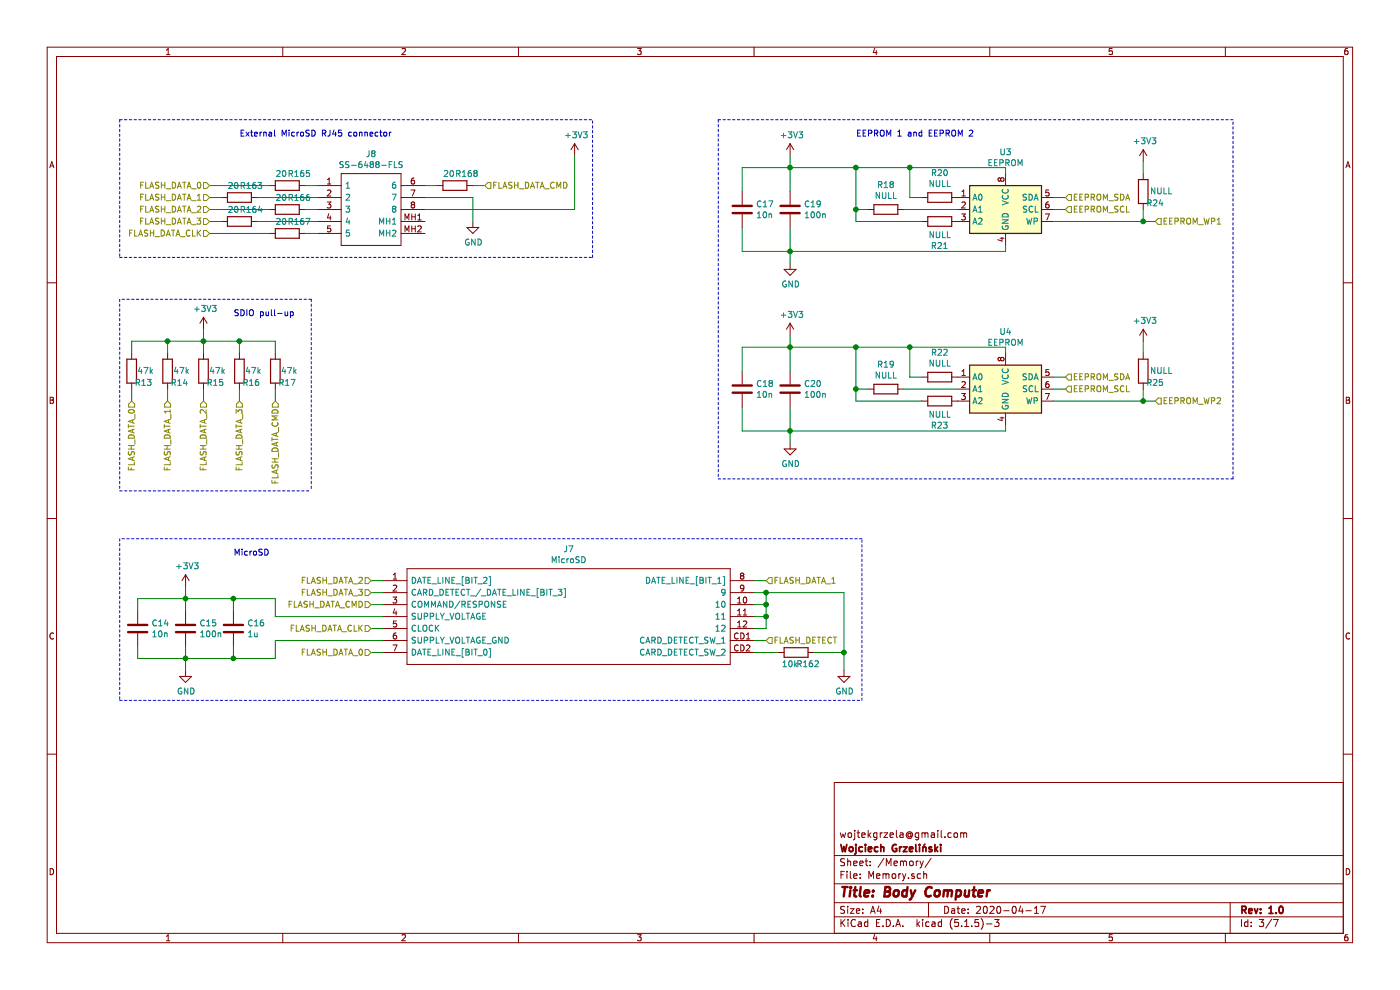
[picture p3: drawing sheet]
EESchema Schematic File Version 4
EELAYER 30 0
EELAYER END
$Descr A4 11693 8268
encoding utf-8
Sheet 3 7
Title "Body Computer"
Date "2020-04-17"
Rev "1.0"
Comp "Wojciech Grzeliński"
Comment1 "wojtekgrzela@gmail.com"
Comment2 ""
Comment3 ""
Comment4 ""
$EndDescr
$Comp
L SamacSys_Parts:1140084168 J7
U 1 1
P 3200 4850
F 0 "J7" H 4750 5115 50  0000 C CNN
F 1 "MicroSD" H 4750 5024 50  0000 C CNN
F 2 "1140084168" H 6150 4950 50  0001 L CNN
F 3 "https://componentsearchengine.com/Datasheets/1/1140084168.pdf" H 6150 4850 50  0001 L CNN
F 4 "Memory Card Connectors Micro SD 8 Pin PCB Gold" H 6150 4750 50  0001 L CNN "Description"
F 5 "1.68" H 6150 4650 50  0001 L CNN "Height"
F 6 "523-114-00841-68" H 6150 4550 50  0001 L CNN "Mouser Part Number"
F 7 "https://www.mouser.com/Search/Refine.aspx?Keyword=523-114-00841-68" H 6150 4450 50  0001 L CNN "Mouser Price/Stock"
F 8 "Amphenol" H 6150 4350 50  0001 L CNN "Manufacturer_Name"
F 9 "1140084168" H 6150 4250 50  0001 L CNN "Manufacturer_Part_Number"
	1    3200 4850
	1    0    0    -1  
$EndComp
Text HLabel 3100 5450 0    50   Input ~ 0
FLASH_DATA_0
Text HLabel 3100 5250 0    50   Input ~ 0
FLASH_DATA_CLK
Text HLabel 3100 4850 0    50   Input ~ 0
FLASH_DATA_2
Text HLabel 3100 4950 0    50   Input ~ 0
FLASH_DATA_3
Text HLabel 3100 5050 0    50   Input ~ 0
FLASH_DATA_CMD
Text HLabel 6400 4850 2    50   Input ~ 0
FLASH_DATA_1
$Comp
L Device:R R?
U 1 1
P 1400 3100
AR Path="/5E664F82/5E6D01E9" Ref="R?"  Part="1" 
AR Path="/5E6671BF/5E6D01E9" Ref="R14"  Part="1" 
F 0 "R14" H 1300 3200 50  0000 C CNN
F 1 "47k" H 1284 3100 50  0000 C CNN
F 2 "Resistor_SMD:R_0603_1608Metric" V 1330 3100 50  0001 C CNN
F 3 "~" H 1400 3100 50  0001 C CNN
	1    1400 3100
	-1   0    0    1   
$EndComp
$Comp
L Device:R R?
U 1 1
P 1100 3100
AR Path="/5E664F82/5E6D01EF" Ref="R?"  Part="1" 
AR Path="/5E6671BF/5E6D01EF" Ref="R13"  Part="1" 
F 0 "R13" H 1000 3200 50  0000 C CNN
F 1 "47k" H 984 3100 50  0000 C CNN
F 2 "Resistor_SMD:R_0603_1608Metric" V 1030 3100 50  0001 C CNN
F 3 "~" H 1100 3100 50  0001 C CNN
	1    1100 3100
	-1   0    0    1   
$EndComp
$Comp
L Device:R R?
U 1 1
P 7850 1650
AR Path="/5E664F82/5E6D01FA" Ref="R?"  Part="1" 
AR Path="/5E6671BF/5E6D01FA" Ref="R20"  Part="1" 
F 0 "R20" V 7643 1650 50  0000 C CNN
F 1 "NULL" V 7734 1650 50  0000 C CNN
F 2 "Resistor_SMD:R_0603_1608Metric" V 7780 1650 50  0001 C CNN
F 3 "~" H 7850 1650 50  0001 C CNN
	1    7850 1650
	0    1    1    0   
$EndComp
$Comp
L Device:C C?
U 1 1
P 6200 1750
AR Path="/5E664F82/5E6D0200" Ref="C?"  Part="1" 
AR Path="/5E6671BF/5E6D0200" Ref="C17"  Part="1" 
F 0 "C17" H 6315 1796 50  0000 L CNN
F 1 "10n" H 6315 1705 50  0000 L CNN
F 2 "Capacitor_SMD:C_0603_1608Metric" H 6238 1600 50  0001 C CNN
F 3 "~" H 6200 1750 50  0001 C CNN
	1    6200 1750
	1    0    0    -1  
$EndComp
$Comp
L Device:C C?
U 1 1
P 6600 1750
AR Path="/5E664F82/5E6D0206" Ref="C?"  Part="1" 
AR Path="/5E6671BF/5E6D0206" Ref="C19"  Part="1" 
F 0 "C19" H 6715 1796 50  0000 L CNN
F 1 "100n" H 6715 1705 50  0000 L CNN
F 2 "Capacitor_SMD:C_0603_1608Metric" H 6638 1600 50  0001 C CNN
F 3 "~" H 6600 1750 50  0001 C CNN
	1    6600 1750
	1    0    0    -1  
$EndComp
Wire Wire Line
	6600 1400 6200 1400
Wire Wire Line
	6600 2100 6200 2100
$Comp
L Device:R R?
U 1 1
P 2000 3100
AR Path="/5E664F82/5E6D186B" Ref="R?"  Part="1" 
AR Path="/5E6671BF/5E6D186B" Ref="R16"  Part="1" 
F 0 "R16" H 1900 3200 50  0000 C CNN
F 1 "47k" H 1884 3100 50  0000 C CNN
F 2 "Resistor_SMD:R_0603_1608Metric" V 1930 3100 50  0001 C CNN
F 3 "~" H 2000 3100 50  0001 C CNN
	1    2000 3100
	-1   0    0    1   
$EndComp
$Comp
L Device:R R?
U 1 1
P 1700 3100
AR Path="/5E664F82/5E6D1871" Ref="R?"  Part="1" 
AR Path="/5E6671BF/5E6D1871" Ref="R15"  Part="1" 
F 0 "R15" H 1600 3200 50  0000 C CNN
F 1 "47k" H 1584 3100 50  0000 C CNN
F 2 "Resistor_SMD:R_0603_1608Metric" V 1630 3100 50  0001 C CNN
F 3 "~" H 1700 3100 50  0001 C CNN
	1    1700 3100
	-1   0    0    1   
$EndComp
$Comp
L Device:R R?
U 1 1
P 2300 3100
AR Path="/5E664F82/5E6D1B47" Ref="R?"  Part="1" 
AR Path="/5E6671BF/5E6D1B47" Ref="R17"  Part="1" 
F 0 "R17" H 2200 3200 50  0000 C CNN
F 1 "47k" H 2184 3100 50  0000 C CNN
F 2 "Resistor_SMD:R_0603_1608Metric" V 2230 3100 50  0001 C CNN
F 3 "~" H 2300 3100 50  0001 C CNN
	1    2300 3100
	-1   0    0    1   
$EndComp
Text HLabel 1700 3350 3    50   Input ~ 0
FLASH_DATA_2
Text HLabel 2000 3350 3    50   Input ~ 0
FLASH_DATA_3
Text HLabel 1400 3350 3    50   Input ~ 0
FLASH_DATA_1
Text HLabel 1100 3350 3    50   Input ~ 0
FLASH_DATA_0
Text HLabel 2300 3350 3    50   Input ~ 0
FLASH_DATA_CMD
$Comp
L Memory_EEPROM:24LC128 U3
U 1 1
P 8400 1750
F 0 "U3" H 8400 2231 50  0000 C CNN
F 1 "EEPROM" H 8400 2140 50  0000 C CNN
F 2 "Package_SO:SO-8_3.9x4.9mm_P1.27mm" H 8400 1750 50  0001 C CNN
F 3 "http://ww1.microchip.com/downloads/en/DeviceDoc/21191s.pdf" H 8400 1750 50  0001 C CNN
	1    8400 1750
	1    0    0    -1  
$EndComp
$Comp
L Device:R R?
U 1 1
P 7400 1750
AR Path="/5E664F82/5E727B75" Ref="R?"  Part="1" 
AR Path="/5E6671BF/5E727B75" Ref="R18"  Part="1" 
F 0 "R18" V 7193 1750 50  0000 C CNN
F 1 "NULL" V 7284 1750 50  0000 C CNN
F 2 "Resistor_SMD:R_0603_1608Metric" V 7330 1750 50  0001 C CNN
F 3 "~" H 7400 1750 50  0001 C CNN
	1    7400 1750
	0    1    1    0   
$EndComp
$Comp
L Device:R R?
U 1 1
P 7850 1850
AR Path="/5E664F82/5E7280EB" Ref="R?"  Part="1" 
AR Path="/5E6671BF/5E7280EB" Ref="R21"  Part="1" 
F 0 "R21" V 7643 1850 50  0000 C CNN
F 1 "NULL" V 7734 1850 50  0000 C CNN
F 2 "Resistor_SMD:R_0603_1608Metric" V 7780 1850 50  0001 C CNN
F 3 "~" H 7850 1850 50  0001 C CNN
	1    7850 1850
	0    -1   -1   0   
$EndComp
$Comp
L Device:R R?
U 1 1
P 9550 1600
AR Path="/5E664F82/5E72A70A" Ref="R?"  Part="1" 
AR Path="/5E6671BF/5E72A70A" Ref="R24"  Part="1" 
F 0 "R24" H 9450 1700 50  0000 C CNN
F 1 "NULL" H 9400 1600 50  0000 C CNN
F 2 "Resistor_SMD:R_0603_1608Metric" V 9480 1600 50  0001 C CNN
F 3 "~" H 9550 1600 50  0001 C CNN
	1    9550 1600
	-1   0    0    1   
$EndComp
Text HLabel 9650 1850 2    50   Input ~ 0
EEPROM_WP1
Text HLabel 8900 1750 2    50   Input ~ 0
EEPROM_SCL
Text HLabel 8900 1650 2    50   Input ~ 0
EEPROM_SDA
Wire Wire Line
	8400 1450 8400 1400
Wire Wire Line
	8400 1400 7600 1400
Wire Wire Line
	6600 1400 6600 1600
Wire Wire Line
	8400 2050 8400 2100
Wire Wire Line
	8400 2100 6600 2100
Wire Wire Line
	6600 2100 6600 1900
$Comp
L Device:C C?
U 1 1
P 1150 5250
AR Path="/5E664F82/5E6CD616" Ref="C?"  Part="1" 
AR Path="/5E6671BF/5E6CD616" Ref="C14"  Part="1" 
F 0 "C14" H 1265 5296 50  0000 L CNN
F 1 "10n" H 1265 5205 50  0000 L CNN
F 2 "Capacitor_SMD:C_0603_1608Metric" H 1188 5100 50  0001 C CNN
F 3 "~" H 1150 5250 50  0001 C CNN
	1    1150 5250
	1    0    0    -1  
$EndComp
$Comp
L Device:C C?
U 1 1
P 1550 5250
AR Path="/5E664F82/5E6CD61C" Ref="C?"  Part="1" 
AR Path="/5E6671BF/5E6CD61C" Ref="C15"  Part="1" 
F 0 "C15" H 1665 5296 50  0000 L CNN
F 1 "100n" H 1665 5205 50  0000 L CNN
F 2 "Capacitor_SMD:C_0603_1608Metric" H 1588 5100 50  0001 C CNN
F 3 "~" H 1550 5250 50  0001 C CNN
	1    1550 5250
	1    0    0    -1  
$EndComp
Text HLabel 9650 3350 2    50   Input ~ 0
EEPROM_WP2
Text HLabel 8900 3250 2    50   Input ~ 0
EEPROM_SCL
Text HLabel 8900 3150 2    50   Input ~ 0
EEPROM_SDA
$Comp
L SamacSys_Parts:SS-6488-FLS J8
U 1 1
P 2650 1550
F 0 "J8" H 3100 1815 50  0000 C CNN
F 1 "SS-6488-FLS" H 3100 1724 50  0000 C CNN
F 2 "SS6488FLS" H 3400 1650 50  0001 L CNN
F 3 "https://componentsearchengine.com/Datasheets/1/SS-6488-FLS.pdf" H 3400 1550 50  0001 L CNN
F 4 "Conn Modular Jack F 8 POS 2.54mm Solder RA Thru-Hole 8 Terminal 1 Port" H 3400 1450 50  0001 L CNN "Description"
F 5 "12.82" H 3400 1350 50  0001 L CNN "Height"
F 6 "530-SS-6488-FLS" H 3400 1250 50  0001 L CNN "Mouser Part Number"
F 7 "https://www.mouser.com/Search/Refine.aspx?Keyword=530-SS-6488-FLS" H 3400 1150 50  0001 L CNN "Mouser Price/Stock"
F 8 "Bel-Stewart" H 3400 1050 50  0001 L CNN "Manufacturer_Name"
F 9 "SS-6488-FLS" H 3400 950 50  0001 L CNN "Manufacturer_Part_Number"
	1    2650 1550
	1    0    0    -1  
$EndComp
Text HLabel 1750 1750 0    50   Input ~ 0
FLASH_DATA_2
Text HLabel 1750 1850 0    50   Input ~ 0
FLASH_DATA_3
Text HLabel 4050 1550 2    50   Input ~ 0
FLASH_DATA_CMD
Text HLabel 1750 1650 0    50   Input ~ 0
FLASH_DATA_1
Text HLabel 1750 1550 0    50   Input ~ 0
FLASH_DATA_0
Text HLabel 1750 1950 0    50   Input ~ 0
FLASH_DATA_CLK
$Comp
L Device:C C?
U 1 1
P 1950 5250
AR Path="/5E664F82/5E6E95B2" Ref="C?"  Part="1" 
AR Path="/5E667041/5E6E95B2" Ref="C?"  Part="1" 
AR Path="/5E6671BF/5E6E95B2" Ref="C16"  Part="1" 
F 0 "C16" H 2065 5296 50  0000 L CNN
F 1 "1u" H 2065 5205 50  0000 L CNN
F 2 "Capacitor_SMD:C_0603_1608Metric" H 1988 5100 50  0001 C CNN
F 3 "~" H 1950 5250 50  0001 C CNN
	1    1950 5250
	1    0    0    -1  
$EndComp
$Comp
L power:+3V3 #PWR?
U 1 1
P 9550 1350
AR Path="/5F25F1A8/5EC57D7A" Ref="#PWR?"  Part="1" 
AR Path="/5E6DC799/5EC57D7A" Ref="#PWR?"  Part="1" 
AR Path="/5E667041/5EC57D7A" Ref="#PWR?"  Part="1" 
AR Path="/5E6671BF/5EC57D7A" Ref="#PWR040"  Part="1" 
F 0 "#PWR040" H 9550 1200 50  0001 C CNN
F 1 "+3V3" H 9565 1523 50  0000 C CNN
F 2 "" H 9550 1350 50  0001 C CNN
F 3 "" H 9550 1350 50  0001 C CNN
	1    9550 1350
	1    0    0    -1  
$EndComp
Wire Wire Line
	9550 1450 9550 1350
Wire Wire Line
	1100 2850 1400 2850
Wire Wire Line
	2300 2950 2300 2850
Wire Wire Line
	2000 2950 2000 2850
Connection ~ 2000 2850
Wire Wire Line
	2000 2850 2300 2850
Wire Wire Line
	1700 2950 1700 2850
Connection ~ 1700 2850
Wire Wire Line
	1700 2850 2000 2850
Wire Wire Line
	1400 2950 1400 2850
Connection ~ 1400 2850
Wire Wire Line
	1400 2850 1700 2850
Wire Wire Line
	1100 2850 1100 2950
$Comp
L power:+3V3 #PWR?
U 1 1
P 1700 2750
AR Path="/5F25F1A8/5EC5D087" Ref="#PWR?"  Part="1" 
AR Path="/5E6DC799/5EC5D087" Ref="#PWR?"  Part="1" 
AR Path="/5E667041/5EC5D087" Ref="#PWR?"  Part="1" 
AR Path="/5E6671BF/5EC5D087" Ref="#PWR032"  Part="1" 
F 0 "#PWR032" H 1700 2600 50  0001 C CNN
F 1 "+3V3" H 1715 2923 50  0000 C CNN
F 2 "" H 1700 2750 50  0001 C CNN
F 3 "" H 1700 2750 50  0001 C CNN
	1    1700 2750
	1    0    0    -1  
$EndComp
Wire Wire Line
	1700 2850 1700 2750
Wire Notes Line
	1000 4100 2600 4100
Wire Notes Line
	2600 2500 1000 2500
Text Notes 1950 2650 0    50   ~ 0
SDIO pull-up
Wire Wire Line
	2300 3350 2300 3250
Wire Wire Line
	2000 3250 2000 3350
Wire Wire Line
	1700 3350 1700 3250
Wire Wire Line
	1400 3250 1400 3350
Wire Wire Line
	1100 3350 1100 3250
Wire Notes Line
	2600 2500 2600 4100
Wire Notes Line
	1000 2500 1000 4100
Wire Wire Line
	3650 1550 3550 1550
Wire Wire Line
	2650 1550 2550 1550
Wire Wire Line
	2650 1750 2550 1750
Wire Wire Line
	2650 1950 2550 1950
Wire Wire Line
	3550 1650 3950 1650
Wire Wire Line
	3950 1650 3950 1850
$Comp
L power:GND #PWR?
U 1 1
P 3950 1850
AR Path="/5F25F1A8/5EC70365" Ref="#PWR?"  Part="1" 
AR Path="/5E6DC799/5EC70365" Ref="#PWR?"  Part="1" 
AR Path="/5E667041/5EC70365" Ref="#PWR?"  Part="1" 
AR Path="/5E6671BF/5EC70365" Ref="#PWR033"  Part="1" 
F 0 "#PWR033" H 3950 1600 50  0001 C CNN
F 1 "GND" H 3955 1677 50  0000 C CNN
F 2 "" H 3950 1850 50  0001 C CNN
F 3 "" H 3950 1850 50  0001 C CNN
	1    3950 1850
	1    0    0    -1  
$EndComp
$Comp
L power:+3V3 #PWR?
U 1 1
P 4800 1300
AR Path="/5F25F1A8/5EC7190B" Ref="#PWR?"  Part="1" 
AR Path="/5E6DC799/5EC7190B" Ref="#PWR?"  Part="1" 
AR Path="/5E667041/5EC7190B" Ref="#PWR?"  Part="1" 
AR Path="/5E6671BF/5EC7190B" Ref="#PWR034"  Part="1" 
F 0 "#PWR034" H 4800 1150 50  0001 C CNN
F 1 "+3V3" H 4815 1473 50  0000 C CNN
F 2 "" H 4800 1300 50  0001 C CNN
F 3 "" H 4800 1300 50  0001 C CNN
	1    4800 1300
	1    0    0    -1  
$EndComp
Wire Wire Line
	4800 1300 4800 1750
Wire Wire Line
	3200 4850 3100 4850
Wire Wire Line
	3100 4950 3200 4950
Wire Wire Line
	3200 5050 3100 5050
Wire Wire Line
	3100 5250 3200 5250
Wire Wire Line
	3200 5450 3100 5450
Wire Wire Line
	2300 5150 2300 5000
Wire Wire Line
	2300 5000 1950 5000
Wire Wire Line
	2300 5150 3200 5150
Wire Wire Line
	2300 5350 2300 5500
Wire Wire Line
	2300 5500 1950 5500
Wire Wire Line
	1150 5500 1150 5400
Wire Wire Line
	2300 5350 3200 5350
Wire Wire Line
	1150 5100 1150 5000
Wire Wire Line
	1550 5100 1550 5000
Connection ~ 1550 5000
Wire Wire Line
	1550 5000 1150 5000
Wire Wire Line
	1950 5000 1950 5100
Connection ~ 1950 5000
Wire Wire Line
	1950 5000 1550 5000
Wire Wire Line
	1950 5400 1950 5500
Connection ~ 1950 5500
Wire Wire Line
	1950 5500 1550 5500
Wire Wire Line
	1550 5400 1550 5500
Connection ~ 1550 5500
Wire Wire Line
	1550 5500 1150 5500
Wire Wire Line
	1550 5500 1550 5600
$Comp
L power:GND #PWR?
U 1 1
P 1550 5600
AR Path="/5F25F1A8/5EC92E34" Ref="#PWR?"  Part="1" 
AR Path="/5E6DC799/5EC92E34" Ref="#PWR?"  Part="1" 
AR Path="/5E667041/5EC92E34" Ref="#PWR?"  Part="1" 
AR Path="/5E6671BF/5EC92E34" Ref="#PWR031"  Part="1" 
F 0 "#PWR031" H 1550 5350 50  0001 C CNN
F 1 "GND" H 1555 5427 50  0000 C CNN
F 2 "" H 1550 5600 50  0001 C CNN
F 3 "" H 1550 5600 50  0001 C CNN
	1    1550 5600
	1    0    0    -1  
$EndComp
$Comp
L power:+3V3 #PWR?
U 1 1
P 1550 4900
AR Path="/5F25F1A8/5EC94AFD" Ref="#PWR?"  Part="1" 
AR Path="/5E6DC799/5EC94AFD" Ref="#PWR?"  Part="1" 
AR Path="/5E667041/5EC94AFD" Ref="#PWR?"  Part="1" 
AR Path="/5E6671BF/5EC94AFD" Ref="#PWR030"  Part="1" 
F 0 "#PWR030" H 1550 4750 50  0001 C CNN
F 1 "+3V3" H 1565 5073 50  0000 C CNN
F 2 "" H 1550 4900 50  0001 C CNN
F 3 "" H 1550 4900 50  0001 C CNN
	1    1550 4900
	1    0    0    -1  
$EndComp
Wire Wire Line
	1550 5000 1550 4900
Wire Wire Line
	6400 4850 6300 4850
Text HLabel 6400 5350 2    50   Input ~ 0
FLASH_DETECT
Wire Wire Line
	6400 5350 6300 5350
$Comp
L power:GND #PWR?
U 1 1
P 7050 5600
AR Path="/5F25F1A8/5ECA16B7" Ref="#PWR?"  Part="1" 
AR Path="/5E6DC799/5ECA16B7" Ref="#PWR?"  Part="1" 
AR Path="/5E667041/5ECA16B7" Ref="#PWR?"  Part="1" 
AR Path="/5E6671BF/5ECA16B7" Ref="#PWR035"  Part="1" 
F 0 "#PWR035" H 7050 5350 50  0001 C CNN
F 1 "GND" H 7055 5427 50  0000 C CNN
F 2 "" H 7050 5600 50  0001 C CNN
F 3 "" H 7050 5600 50  0001 C CNN
	1    7050 5600
	1    0    0    -1  
$EndComp
Connection ~ 6600 1400
Connection ~ 6600 2100
Wire Wire Line
	6200 1600 6200 1400
Wire Wire Line
	6200 1900 6200 2100
Wire Wire Line
	9550 1850 9550 1750
Wire Wire Line
	9550 1850 9650 1850
Connection ~ 9550 1850
$Comp
L power:+3V3 #PWR?
U 1 1
P 6600 1300
AR Path="/5F25F1A8/5ECD6725" Ref="#PWR?"  Part="1" 
AR Path="/5E6DC799/5ECD6725" Ref="#PWR?"  Part="1" 
AR Path="/5E667041/5ECD6725" Ref="#PWR?"  Part="1" 
AR Path="/5E6671BF/5ECD6725" Ref="#PWR036"  Part="1" 
F 0 "#PWR036" H 6600 1150 50  0001 C CNN
F 1 "+3V3" H 6615 1473 50  0000 C CNN
F 2 "" H 6600 1300 50  0001 C CNN
F 3 "" H 6600 1300 50  0001 C CNN
	1    6600 1300
	1    0    0    -1  
$EndComp
Wire Wire Line
	6600 1300 6600 1400
$Comp
L power:GND #PWR?
U 1 1
P 6600 2200
AR Path="/5F25F1A8/5ECE2EFE" Ref="#PWR?"  Part="1" 
AR Path="/5E6DC799/5ECE2EFE" Ref="#PWR?"  Part="1" 
AR Path="/5E667041/5ECE2EFE" Ref="#PWR?"  Part="1" 
AR Path="/5E6671BF/5ECE2EFE" Ref="#PWR037"  Part="1" 
F 0 "#PWR037" H 6600 1950 50  0001 C CNN
F 1 "GND" H 6605 2027 50  0000 C CNN
F 2 "" H 6600 2200 50  0001 C CNN
F 3 "" H 6600 2200 50  0001 C CNN
	1    6600 2200
	1    0    0    -1  
$EndComp
Wire Wire Line
	6600 2200 6600 2100
Wire Wire Line
	7700 1650 7600 1650
Wire Wire Line
	7600 1650 7600 1400
Connection ~ 7600 1400
Wire Wire Line
	7600 1400 7150 1400
Wire Wire Line
	7550 1750 8000 1750
Wire Wire Line
	7250 1750 7150 1750
Wire Wire Line
	7150 1750 7150 1400
Connection ~ 7150 1400
Wire Wire Line
	7150 1400 6600 1400
Wire Wire Line
	7700 1850 7150 1850
Wire Wire Line
	7150 1850 7150 1750
Connection ~ 7150 1750
$Comp
L Device:R R?
U 1 1
P 7850 3150
AR Path="/5E664F82/5ECFE75E" Ref="R?"  Part="1" 
AR Path="/5E6671BF/5ECFE75E" Ref="R22"  Part="1" 
F 0 "R22" V 7643 3150 50  0000 C CNN
F 1 "NULL" V 7734 3150 50  0000 C CNN
F 2 "Resistor_SMD:R_0603_1608Metric" V 7780 3150 50  0001 C CNN
F 3 "~" H 7850 3150 50  0001 C CNN
	1    7850 3150
	0    1    1    0   
$EndComp
$Comp
L Device:C C?
U 1 1
P 6200 3250
AR Path="/5E664F82/5ECFE764" Ref="C?"  Part="1" 
AR Path="/5E6671BF/5ECFE764" Ref="C18"  Part="1" 
F 0 "C18" H 6315 3296 50  0000 L CNN
F 1 "10n" H 6315 3205 50  0000 L CNN
F 2 "Capacitor_SMD:C_0603_1608Metric" H 6238 3100 50  0001 C CNN
F 3 "~" H 6200 3250 50  0001 C CNN
	1    6200 3250
	1    0    0    -1  
$EndComp
$Comp
L Device:C C?
U 1 1
P 6600 3250
AR Path="/5E664F82/5ECFE76A" Ref="C?"  Part="1" 
AR Path="/5E6671BF/5ECFE76A" Ref="C20"  Part="1" 
F 0 "C20" H 6715 3296 50  0000 L CNN
F 1 "100n" H 6715 3205 50  0000 L CNN
F 2 "Capacitor_SMD:C_0603_1608Metric" H 6638 3100 50  0001 C CNN
F 3 "~" H 6600 3250 50  0001 C CNN
	1    6600 3250
	1    0    0    -1  
$EndComp
Wire Wire Line
	6600 2900 6200 2900
Wire Wire Line
	6600 3600 6200 3600
$Comp
L Memory_EEPROM:24LC128 U4
U 1 1
P 8400 3250
F 0 "U4" H 8400 3731 50  0000 C CNN
F 1 "EEPROM" H 8400 3640 50  0000 C CNN
F 2 "Package_SO:SO-8_3.9x4.9mm_P1.27mm" H 8400 3250 50  0001 C CNN
F 3 "http://ww1.microchip.com/downloads/en/DeviceDoc/21191s.pdf" H 8400 3250 50  0001 C CNN
	1    8400 3250
	1    0    0    -1  
$EndComp
$Comp
L Device:R R?
U 1 1
P 7400 3250
AR Path="/5E664F82/5ECFE778" Ref="R?"  Part="1" 
AR Path="/5E6671BF/5ECFE778" Ref="R19"  Part="1" 
F 0 "R19" V 7193 3250 50  0000 C CNN
F 1 "NULL" V 7284 3250 50  0000 C CNN
F 2 "Resistor_SMD:R_0603_1608Metric" V 7330 3250 50  0001 C CNN
F 3 "~" H 7400 3250 50  0001 C CNN
	1    7400 3250
	0    1    1    0   
$EndComp
$Comp
L Device:R R?
U 1 1
P 7850 3350
AR Path="/5E664F82/5ECFE77E" Ref="R?"  Part="1" 
AR Path="/5E6671BF/5ECFE77E" Ref="R23"  Part="1" 
F 0 "R23" V 7643 3350 50  0000 C CNN
F 1 "NULL" V 7734 3350 50  0000 C CNN
F 2 "Resistor_SMD:R_0603_1608Metric" V 7780 3350 50  0001 C CNN
F 3 "~" H 7850 3350 50  0001 C CNN
	1    7850 3350
	0    -1   -1   0   
$EndComp
$Comp
L Device:R R?
U 1 1
P 9550 3100
AR Path="/5E664F82/5ECFE784" Ref="R?"  Part="1" 
AR Path="/5E6671BF/5ECFE784" Ref="R25"  Part="1" 
F 0 "R25" H 9450 3200 50  0000 C CNN
F 1 "NULL" H 9400 3100 50  0000 C CNN
F 2 "Resistor_SMD:R_0603_1608Metric" V 9480 3100 50  0001 C CNN
F 3 "~" H 9550 3100 50  0001 C CNN
	1    9550 3100
	-1   0    0    1   
$EndComp
Wire Wire Line
	8400 2950 8400 2900
Wire Wire Line
	8400 2900 7600 2900
Wire Wire Line
	6600 2900 6600 3100
Wire Wire Line
	8400 3550 8400 3600
Wire Wire Line
	8400 3600 6600 3600
Wire Wire Line
	6600 3600 6600 3400
Connection ~ 6600 2900
Connection ~ 6600 3600
Wire Wire Line
	6200 3100 6200 2900
Wire Wire Line
	6200 3400 6200 3600
Wire Wire Line
	9550 3350 9550 3250
Wire Wire Line
	9550 3350 9650 3350
Connection ~ 9550 3350
$Comp
L power:+3V3 #PWR?
U 1 1
P 6600 2800
AR Path="/5F25F1A8/5ECFE79C" Ref="#PWR?"  Part="1" 
AR Path="/5E6DC799/5ECFE79C" Ref="#PWR?"  Part="1" 
AR Path="/5E667041/5ECFE79C" Ref="#PWR?"  Part="1" 
AR Path="/5E6671BF/5ECFE79C" Ref="#PWR038"  Part="1" 
F 0 "#PWR038" H 6600 2650 50  0001 C CNN
F 1 "+3V3" H 6615 2973 50  0000 C CNN
F 2 "" H 6600 2800 50  0001 C CNN
F 3 "" H 6600 2800 50  0001 C CNN
	1    6600 2800
	1    0    0    -1  
$EndComp
Wire Wire Line
	6600 2800 6600 2900
$Comp
L power:GND #PWR?
U 1 1
P 6600 3700
AR Path="/5F25F1A8/5ECFE7A3" Ref="#PWR?"  Part="1" 
AR Path="/5E6DC799/5ECFE7A3" Ref="#PWR?"  Part="1" 
AR Path="/5E667041/5ECFE7A3" Ref="#PWR?"  Part="1" 
AR Path="/5E6671BF/5ECFE7A3" Ref="#PWR039"  Part="1" 
F 0 "#PWR039" H 6600 3450 50  0001 C CNN
F 1 "GND" H 6605 3527 50  0000 C CNN
F 2 "" H 6600 3700 50  0001 C CNN
F 3 "" H 6600 3700 50  0001 C CNN
	1    6600 3700
	1    0    0    -1  
$EndComp
Wire Wire Line
	6600 3700 6600 3600
Wire Wire Line
	7700 3150 7600 3150
Wire Wire Line
	7600 3150 7600 2900
Connection ~ 7600 2900
Wire Wire Line
	7600 2900 7150 2900
Wire Wire Line
	7550 3250 8000 3250
Wire Wire Line
	7250 3250 7150 3250
Wire Wire Line
	7150 3250 7150 2900
Connection ~ 7150 2900
Wire Wire Line
	7150 2900 6600 2900
Wire Wire Line
	7700 3350 7150 3350
Wire Wire Line
	7150 3350 7150 3250
Connection ~ 7150 3250
Wire Wire Line
	8900 1650 8800 1650
Wire Wire Line
	8800 1750 8900 1750
Wire Wire Line
	8800 1850 9550 1850
Wire Wire Line
	8900 3150 8800 3150
Wire Wire Line
	8800 3250 8900 3250
Wire Wire Line
	8800 3350 9550 3350
Wire Notes Line
	6000 1000 6000 4000
Wire Notes Line
	6000 4000 10300 4000
Wire Notes Line
	10300 4000 10300 1000
Wire Notes Line
	10300 1000 6000 1000
Wire Notes Line
	1000 1000 1000 2150
Wire Notes Line
	4950 2150 4950 1000
Wire Notes Line
	1000 4500 1000 5850
Wire Notes Line
	1000 5850 7200 5850
Wire Notes Line
	7200 5850 7200 4500
Wire Notes Line
	7200 4500 1000 4500
$Comp
L power:+3V3 #PWR?
U 1 1
P 9550 2850
AR Path="/5F25F1A8/5ED6154E" Ref="#PWR?"  Part="1" 
AR Path="/5E6DC799/5ED6154E" Ref="#PWR?"  Part="1" 
AR Path="/5E667041/5ED6154E" Ref="#PWR?"  Part="1" 
AR Path="/5E6671BF/5ED6154E" Ref="#PWR041"  Part="1" 
F 0 "#PWR041" H 9550 2700 50  0001 C CNN
F 1 "+3V3" H 9565 3023 50  0000 C CNN
F 2 "" H 9550 2850 50  0001 C CNN
F 3 "" H 9550 2850 50  0001 C CNN
	1    9550 2850
	1    0    0    -1  
$EndComp
Wire Wire Line
	9550 2950 9550 2850
Text Notes 2000 1150 0    50   ~ 0
External MicroSD RJ45 connector
Text Notes 7150 1150 0    50   ~ 0
EEPROM 1 and EEPROM 2
Text Notes 1950 4650 0    50   ~ 0
MicroSD 
Wire Wire Line
	6300 4950 6400 4950
$Comp
L Device:R R?
U 1 1
P 6650 5450
AR Path="/5E664F82/5E9B6B93" Ref="R?"  Part="1" 
AR Path="/5E6671BF/5E9B6B93" Ref="R162"  Part="1" 
F 0 "R162" V 6550 5550 50  0000 C CNN
F 1 "10k" V 6550 5400 50  0000 C CNN
F 2 "Resistor_SMD:R_0603_1608Metric" V 6580 5450 50  0001 C CNN
F 3 "~" H 6650 5450 50  0001 C CNN
	1    6650 5450
	0    1    -1   0   
$EndComp
Wire Wire Line
	6300 5450 6500 5450
Wire Wire Line
	6800 5450 7050 5450
Wire Wire Line
	6300 5050 6400 5050
Wire Wire Line
	6400 5050 6400 4950
Connection ~ 6400 4950
Wire Wire Line
	6400 4950 7050 4950
Wire Wire Line
	6300 5150 6400 5150
Wire Wire Line
	6400 5150 6400 5050
Connection ~ 6400 5050
Wire Wire Line
	6300 5250 6400 5250
Wire Wire Line
	6400 5250 6400 5150
Connection ~ 6400 5150
Connection ~ 7050 5450
Wire Wire Line
	7050 5450 7050 5600
Wire Wire Line
	7050 4950 7050 5450
$Comp
L Device:R R?
U 1 1
P 2400 1550
AR Path="/5E664F82/5EA12370" Ref="R?"  Part="1" 
AR Path="/5E6671BF/5EA12370" Ref="R165"  Part="1" 
F 0 "R165" V 2300 1650 50  0000 C CNN
F 1 "20" V 2300 1500 50  0000 C CNN
F 2 "Resistor_SMD:R_0603_1608Metric" V 2330 1550 50  0001 C CNN
F 3 "~" H 2400 1550 50  0001 C CNN
	1    2400 1550
	0    1    1    0   
$EndComp
$Comp
L Device:R R?
U 1 1
P 2000 1650
AR Path="/5E664F82/5EA1FFD4" Ref="R?"  Part="1" 
AR Path="/5E6671BF/5EA1FFD4" Ref="R163"  Part="1" 
F 0 "R163" V 1900 1750 50  0000 C CNN
F 1 "20" V 1900 1600 50  0000 C CNN
F 2 "Resistor_SMD:R_0603_1608Metric" V 1930 1650 50  0001 C CNN
F 3 "~" H 2000 1650 50  0001 C CNN
	1    2000 1650
	0    1    1    0   
$EndComp
$Comp
L Device:R R?
U 1 1
P 2400 1750
AR Path="/5E664F82/5EA26F4A" Ref="R?"  Part="1" 
AR Path="/5E6671BF/5EA26F4A" Ref="R166"  Part="1" 
F 0 "R166" V 2300 1850 50  0000 C CNN
F 1 "20" V 2300 1700 50  0000 C CNN
F 2 "Resistor_SMD:R_0603_1608Metric" V 2330 1750 50  0001 C CNN
F 3 "~" H 2400 1750 50  0001 C CNN
	1    2400 1750
	0    1    1    0   
$EndComp
$Comp
L Device:R R?
U 1 1
P 2000 1850
AR Path="/5E664F82/5EA2A770" Ref="R?"  Part="1" 
AR Path="/5E6671BF/5EA2A770" Ref="R164"  Part="1" 
F 0 "R164" V 1900 1950 50  0000 C CNN
F 1 "20" V 1900 1800 50  0000 C CNN
F 2 "Resistor_SMD:R_0603_1608Metric" V 1930 1850 50  0001 C CNN
F 3 "~" H 2000 1850 50  0001 C CNN
	1    2000 1850
	0    1    1    0   
$EndComp
$Comp
L Device:R R?
U 1 1
P 2400 1950
AR Path="/5E664F82/5EA2DE75" Ref="R?"  Part="1" 
AR Path="/5E6671BF/5EA2DE75" Ref="R167"  Part="1" 
F 0 "R167" V 2300 2050 50  0000 C CNN
F 1 "20" V 2300 1900 50  0000 C CNN
F 2 "Resistor_SMD:R_0603_1608Metric" V 2330 1950 50  0001 C CNN
F 3 "~" H 2400 1950 50  0001 C CNN
	1    2400 1950
	0    1    1    0   
$EndComp
$Comp
L Device:R R?
U 1 1
P 3800 1550
AR Path="/5E664F82/5EA31606" Ref="R?"  Part="1" 
AR Path="/5E6671BF/5EA31606" Ref="R168"  Part="1" 
F 0 "R168" V 3700 1650 50  0000 C CNN
F 1 "20" V 3700 1500 50  0000 C CNN
F 2 "Resistor_SMD:R_0603_1608Metric" V 3730 1550 50  0001 C CNN
F 3 "~" H 3800 1550 50  0001 C CNN
	1    3800 1550
	0    1    1    0   
$EndComp
Wire Notes Line
	1000 1000 4950 1000
Wire Notes Line
	1000 2150 4950 2150
Wire Wire Line
	3550 1750 4800 1750
Wire Wire Line
	4050 1550 3950 1550
Wire Wire Line
	2250 1550 1750 1550
Wire Wire Line
	1750 1650 1850 1650
Wire Wire Line
	2150 1650 2650 1650
Wire Wire Line
	1750 1850 1850 1850
Wire Wire Line
	2150 1850 2650 1850
Wire Wire Line
	2250 1950 1750 1950
Wire Wire Line
	1750 1750 2250 1750
$EndSCHEMATC
